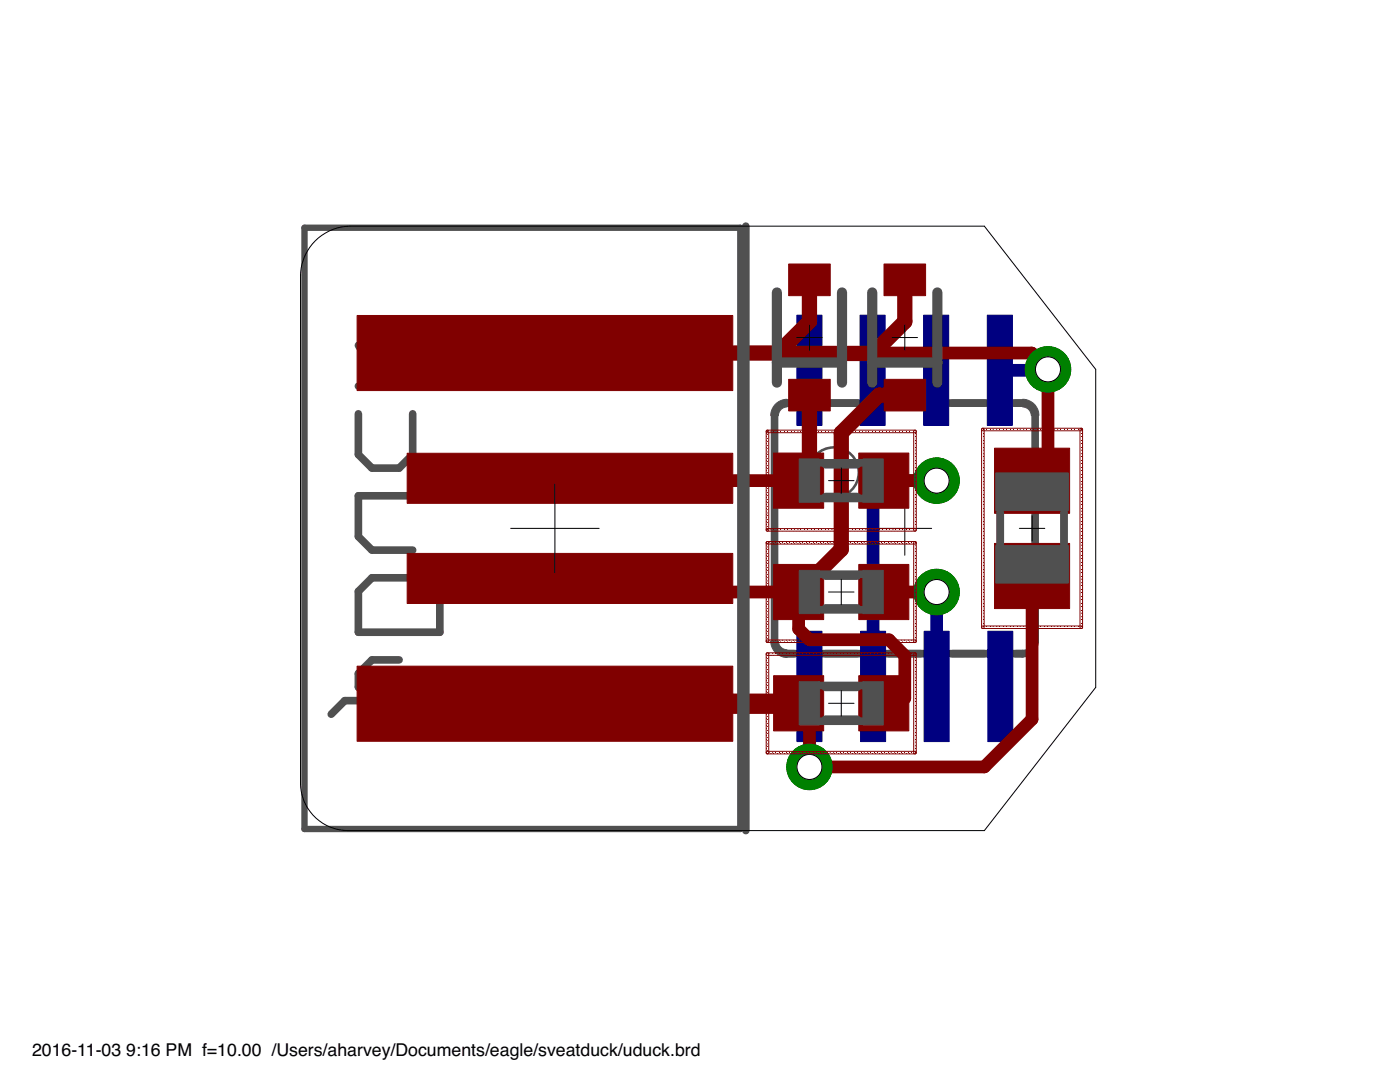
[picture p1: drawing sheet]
<svg xmlns="http://www.w3.org/2000/svg" width="279mm" height="216mm" viewBox="0 0 279 216" stroke-linecap="round" stroke-linejoin="round" font-family="sans-serif">
<path d="M175.2 105.4h10.7M180.6 100.1v10.7" fill="none" stroke="#000" stroke-width=".2"/>
<path d="M71.5 77h16.3M71.5 68.9l5.4 8.1 5.5-8.1M71.5 82.6v8.1l2.7 2.7h5.5l2.7-2.7v-8.1M82.4 98.9h-10.9v8.2l2.7 2.7h8.2M154.6 83v44.9M157.2 80.4h47M206.6 82.9v45a2.51 2.51 0 0 1-2.5 2.5M74.2 115.3h10.9l2.7 2.7v8.2h-16.3v-8.2zM79.7 139.8h-10.9l-2.7 2.7M79.7 131.7h-5.5l-2.7 2.7v2.7l2.7 2.7M157.2 130.4h47" fill="none" stroke="#505050" stroke-width="1.5"/>
<g fill="#505050" stroke="#505050" stroke-width=".2">
<path d="M159.8 130.4h3.5v9h-3.5z"/>
<path d="M172.5 130.4h3.5v9h-3.5z"/>
<path d="M185.2 130.4h3.5v9h-3.5z"/>
<path d="M197.9 130.4h3.5v9h-3.5z"/>
<path d="M197.8 71.4h3.5v9.1h-3.5z"/>
<path d="M185.1 71.4h3.5v9.1h-3.5z"/>
<path d="M172.4 71.4h3.5v9.1h-3.5z"/>
<path d="M159.8 71.4h3.5v9.1h-3.5z"/>
</g>
<g fill="#505050" stroke="#505050" stroke-width=".2">
<path d="M153.8 127.9h1.5a1.77 1.77 0 0 0 1.8 1.8v1.5a3.3 3.3 0 0 1-3.3-3.3z" fill-rule="evenodd"/>
<path d="M204.1 79.7a3.2 3.2 0 0 1 3.2 3.2h-1.5a1.77 1.77 0 0 0-1.7-1.7z" fill-rule="evenodd"/>
<path d="M155 80.5a3.3 3.3 0 0 1 2.1-.8v1.5a1.77 1.77 0 0 0-1.8 1.7h-1.5v-.2a3.4 3.4 0 0 1 1.2-2.2z" fill-rule="evenodd"/>
</g>
<circle cx="166.4" cy="94.3" r="5" fill="none" stroke="#505050" stroke-width=".51"/>
<g fill="#000080" stroke="#000080" stroke-width=".2">
<path d="M159 62.9h5v22h-5z"/>
<path d="M171.6 62.9h5v22h-5z"/>
<path d="M184.3 62.9h5v22h-5z"/>
<path d="M197 62.9h5v22h-5z"/>
<path d="M159 126h5v22h-5z"/>
<path d="M171.7 126h5v22h-5z"/>
<path d="M184.4 126h5v22h-5z"/>
<path d="M197.1 126h5v22h-5z"/>
</g>
<path d="M209.1 73.7l-.2 .2h-9.4M186.9 95.9h-9.5l-3.2 3.2v37.9M186.9 118.1v18.9M161.5 137v16" fill="none" stroke="#000080" stroke-width="2.5"/>
<circle cx="209.1" cy="73.7" r="4.5" fill="#008000" stroke="#008000" stroke-width=".2"/>
<circle cx="209.1" cy="73.7" r="2.5" fill="#fff" stroke="#000" stroke-width=".2"/>
<circle cx="161.5" cy="153" r="4.5" fill="#008000" stroke="#008000" stroke-width=".2"/>
<circle cx="161.5" cy="153" r="2.5" fill="#fff" stroke="#000" stroke-width=".2"/>
<circle cx="186.9" cy="118.1" r="4.5" fill="#008000" stroke="#008000" stroke-width=".2"/>
<circle cx="186.9" cy="118.1" r="2.5" fill="#fff" stroke="#000" stroke-width=".2"/>
<circle cx="186.9" cy="95.9" r="4.5" fill="#008000" stroke="#008000" stroke-width=".2"/>
<circle cx="186.9" cy="95.9" r="2.5" fill="#fff" stroke="#000" stroke-width=".2"/>
<g fill="#800000" stroke="#800000" stroke-width=".2">
<path d="M198.5 108.4h15v13h-15z"/>
<path d="M198.5 89.4h15v13h-15z"/>
<path d="M171.4 90.4h10v11h-10z"/>
<path d="M154.4 90.4h10v11h-10z"/>
<path d="M171.4 112.6h10v11h-10z"/>
<path d="M154.4 112.6h10v11h-10z"/>
<path d="M171.4 134.8h10v11h-10z"/>
<path d="M154.4 134.8h10v11h-10z"/>
<path d="M71.3 132.9h74.9v15h-74.9z"/>
<path d="M81.3 110.4h64.9v10h-64.9z"/>
<path d="M81.3 90.4h64.9v10h-64.9z"/>
<path d="M71.3 62.9h74.9v15h-74.9z"/>
<path d="M176.4 75.7h8.3v6.3h-8.3z"/>
<path d="M176.4 52.7h8.3v6.3h-8.3z"/>
<path d="M157.4 75.7h8.3v6.3h-8.3z"/>
<path d="M157.4 52.7h8.3v6.3h-8.3z"/>
</g>
<path d="M108.8 70.4h97.1l3.2 3.3v19.1l-3.1 3.1M113.7 95.4l.5 .5h45.2M176.4 95.9h10.5M113.7 115.4l2.8 2.7h42.9v7.4l2.1 2.2h15.9l3.2 3.1v8.5l-4.2 1M176.4 118.1h10.5M206 114.9v28.6l-9.6 9.5h-34.9v-10.5l-2.1-2.2 3.1 .1" fill="none" stroke="#800000" stroke-width="2.5"/>
<path d="M161.5 55.8v8.4l-6.2 6.2M180.6 55.8v8.4l-6.4 6.3h-19l.1-.1M108.8 70.4h46.5M161.5 78.8v15l-2.1 2.1M180.6 78.8h-5.2l-7.5 7.6v23.2l-8.5 8.5" fill="none" stroke="#800000" stroke-width="3"/>
<path d="M159.4 140.3l-50.6 .1" fill="none" stroke="#800000" stroke-width="4.1"/>
<circle cx="209.1" cy="73.7" r="4.5" fill="#008000" stroke="#008000" stroke-width=".2"/>
<circle cx="209.1" cy="73.7" r="2.5" fill="#fff" stroke="#000" stroke-width=".2"/>
<circle cx="161.5" cy="153" r="4.5" fill="#008000" stroke="#008000" stroke-width=".2"/>
<circle cx="161.5" cy="153" r="2.5" fill="#fff" stroke="#000" stroke-width=".2"/>
<circle cx="186.9" cy="118.1" r="4.5" fill="#008000" stroke="#008000" stroke-width=".2"/>
<circle cx="186.9" cy="118.1" r="2.5" fill="#fff" stroke="#000" stroke-width=".2"/>
<circle cx="186.9" cy="95.9" r="4.5" fill="#008000" stroke="#008000" stroke-width=".2"/>
<circle cx="186.9" cy="95.9" r="2.5" fill="#fff" stroke="#000" stroke-width=".2"/>
<g fill="#800000" stroke="#800000" stroke-width=".2">
<path d="M196 85.5h.3l.1 .2v39.5l-.2 .2-.3-.2v-39.5z"/>
<path d="M215.6 85.5h.3l.1 .2v39.5l-.2 .2-.3-.2v-39.5z"/>
<path d="M195.9 125l.2-.1h19.7l.2 .3-.2 .2h-19.7l-.2-.1z"/>
<path d="M196 85.5l19.8-.1 .2 .3-.2 .3h-19.7l-.2-.3z"/>
<path d="M153 105.6l.1-.1h29.5l.3 .3-.3 .2h-29.5l-.1-.1z"/>
<path d="M153 85.9l.2-.1 .2 .2v19.8l-.2 .2-.3-.2z"/>
<path d="M153 85.9l.1-.1h29.5l.3 .3-.3 .2h-29.5l-.1-.1z"/>
<path d="M182.4 85.9l.2-.1 .3 .2v19.8l-.3 .2-.2-.2z"/>
<path d="M153 127.8l.1-.1h29.5l.3 .3-.3 .2h-29.5l-.1-.1z"/>
<path d="M153 108.2l.2-.1 .2 .2v19.7l-.2 .2-.3-.2z"/>
<path d="M153 108.2l.1-.1h29.5l.3 .3-.3 .2h-29.5l-.1-.1z"/>
<path d="M182.4 108.2l.2-.1 .3 .2v19.7l-.3 .2-.2-.2z"/>
<path d="M153 150l.1-.1h29.5l.3 .3-.3 .2h-29.5l-.1-.1z"/>
<path d="M153 130.4l.2-.1 .2 .2v19.7l-.2 .2-.3-.2z"/>
<path d="M153 130.4l.1-.1h29.5l.3 .3-.3 .2h-29.5l-.1-.1z"/>
<path d="M182.4 130.4l.2-.1 .3 .2v19.7l-.3 .2-.2-.2z"/>
</g>
<g fill="none" stroke="#505050" stroke-width="1.5">
<path d="M148.8 45.1v120.6M163.6 92.4h8.6M163.6 99.5h8.6M164.7 92.7h6.4M164.7 99.1h6.4M163.6 114.6h8.6M164.7 115h6.4M199.6 102.3v6.3M212.3 102.3v6.3M163.6 121.7h8.6M163.6 136.8h8.6M164.7 121.3h6.4"/>
<path d="M164.7 137.2h6.4M163.6 143.9h8.6M164.7 143.5h6.4"/>
</g>
<path d="M155 58.4v17.9M168 58.4v17.9M174.1 58.4v17.9M187.1 58.4v17.9M155 72.3h13M174.1 72.3h13" fill="none" stroke="#505050" stroke-width="2"/>
<path d="M199.4 101.6v7.6M212.6 101.6v7.4" fill="none" stroke="#505050" stroke-width="1"/>
<g fill="#505050" stroke="#505050" stroke-width=".2">
<path d="M198.7 108.9h14.5v7.5h-14.5z"/>
<path d="M198.7 94.4h14.5v7.5h-14.5z"/>
<path d="M159.5 91.6h4.1v8.6h-4.1z"/>
<path d="M172.2 91.6h4.1v8.6h-4.1z"/>
<path d="M159.5 113.8h4.1v8.6h-4.1z"/>
<path d="M172.2 113.8h4.1v8.6h-4.1z"/>
<path d="M159.5 136h4.1v8.7h-4.1z"/>
<path d="M172.2 136h4.1v8.7h-4.1z"/>
</g>
<path d="M60.8 45.4h86.9v120h-86.9z" fill="none" stroke="#505050" stroke-width="1.3"/>
<g fill="none" stroke="#000" stroke-width=".2">
<path d="M62.9 48.1a9.9 9.9 0 0 1 7.1-3h126.4l22.3 28.6v63.5l-22.3 28.5h-126.9a9.5 9.5 0 0 1-9.5-9.5v-101a10.1 10.1 0 0 1 2.9-7.1zM159 67.4h5.1M161.5 64.8v5.1M178.1 67.4h5M180.6 64.8v5.1M110.7 96.6v17.7M165.4 95.9h5M167.9 93.4v5M101.9 105.4h17.7M165.4 118.1h5M167.9 115.6v5.1M203.4 105.4h5.1"/>
<path d="M206 102.9v5.1M167.9 137.8v5.1M165.4 140.3h5"/>
</g>
<g font-size="3.5">
<text x="6.4" y="210.7">2016-11-03</text>
<text x="25.2" y="210.7">9:16 PM f=10.00 /Users/aharvey/Documents/eagle/sveatduck/uduck.brd</text>
</g>
</svg>
